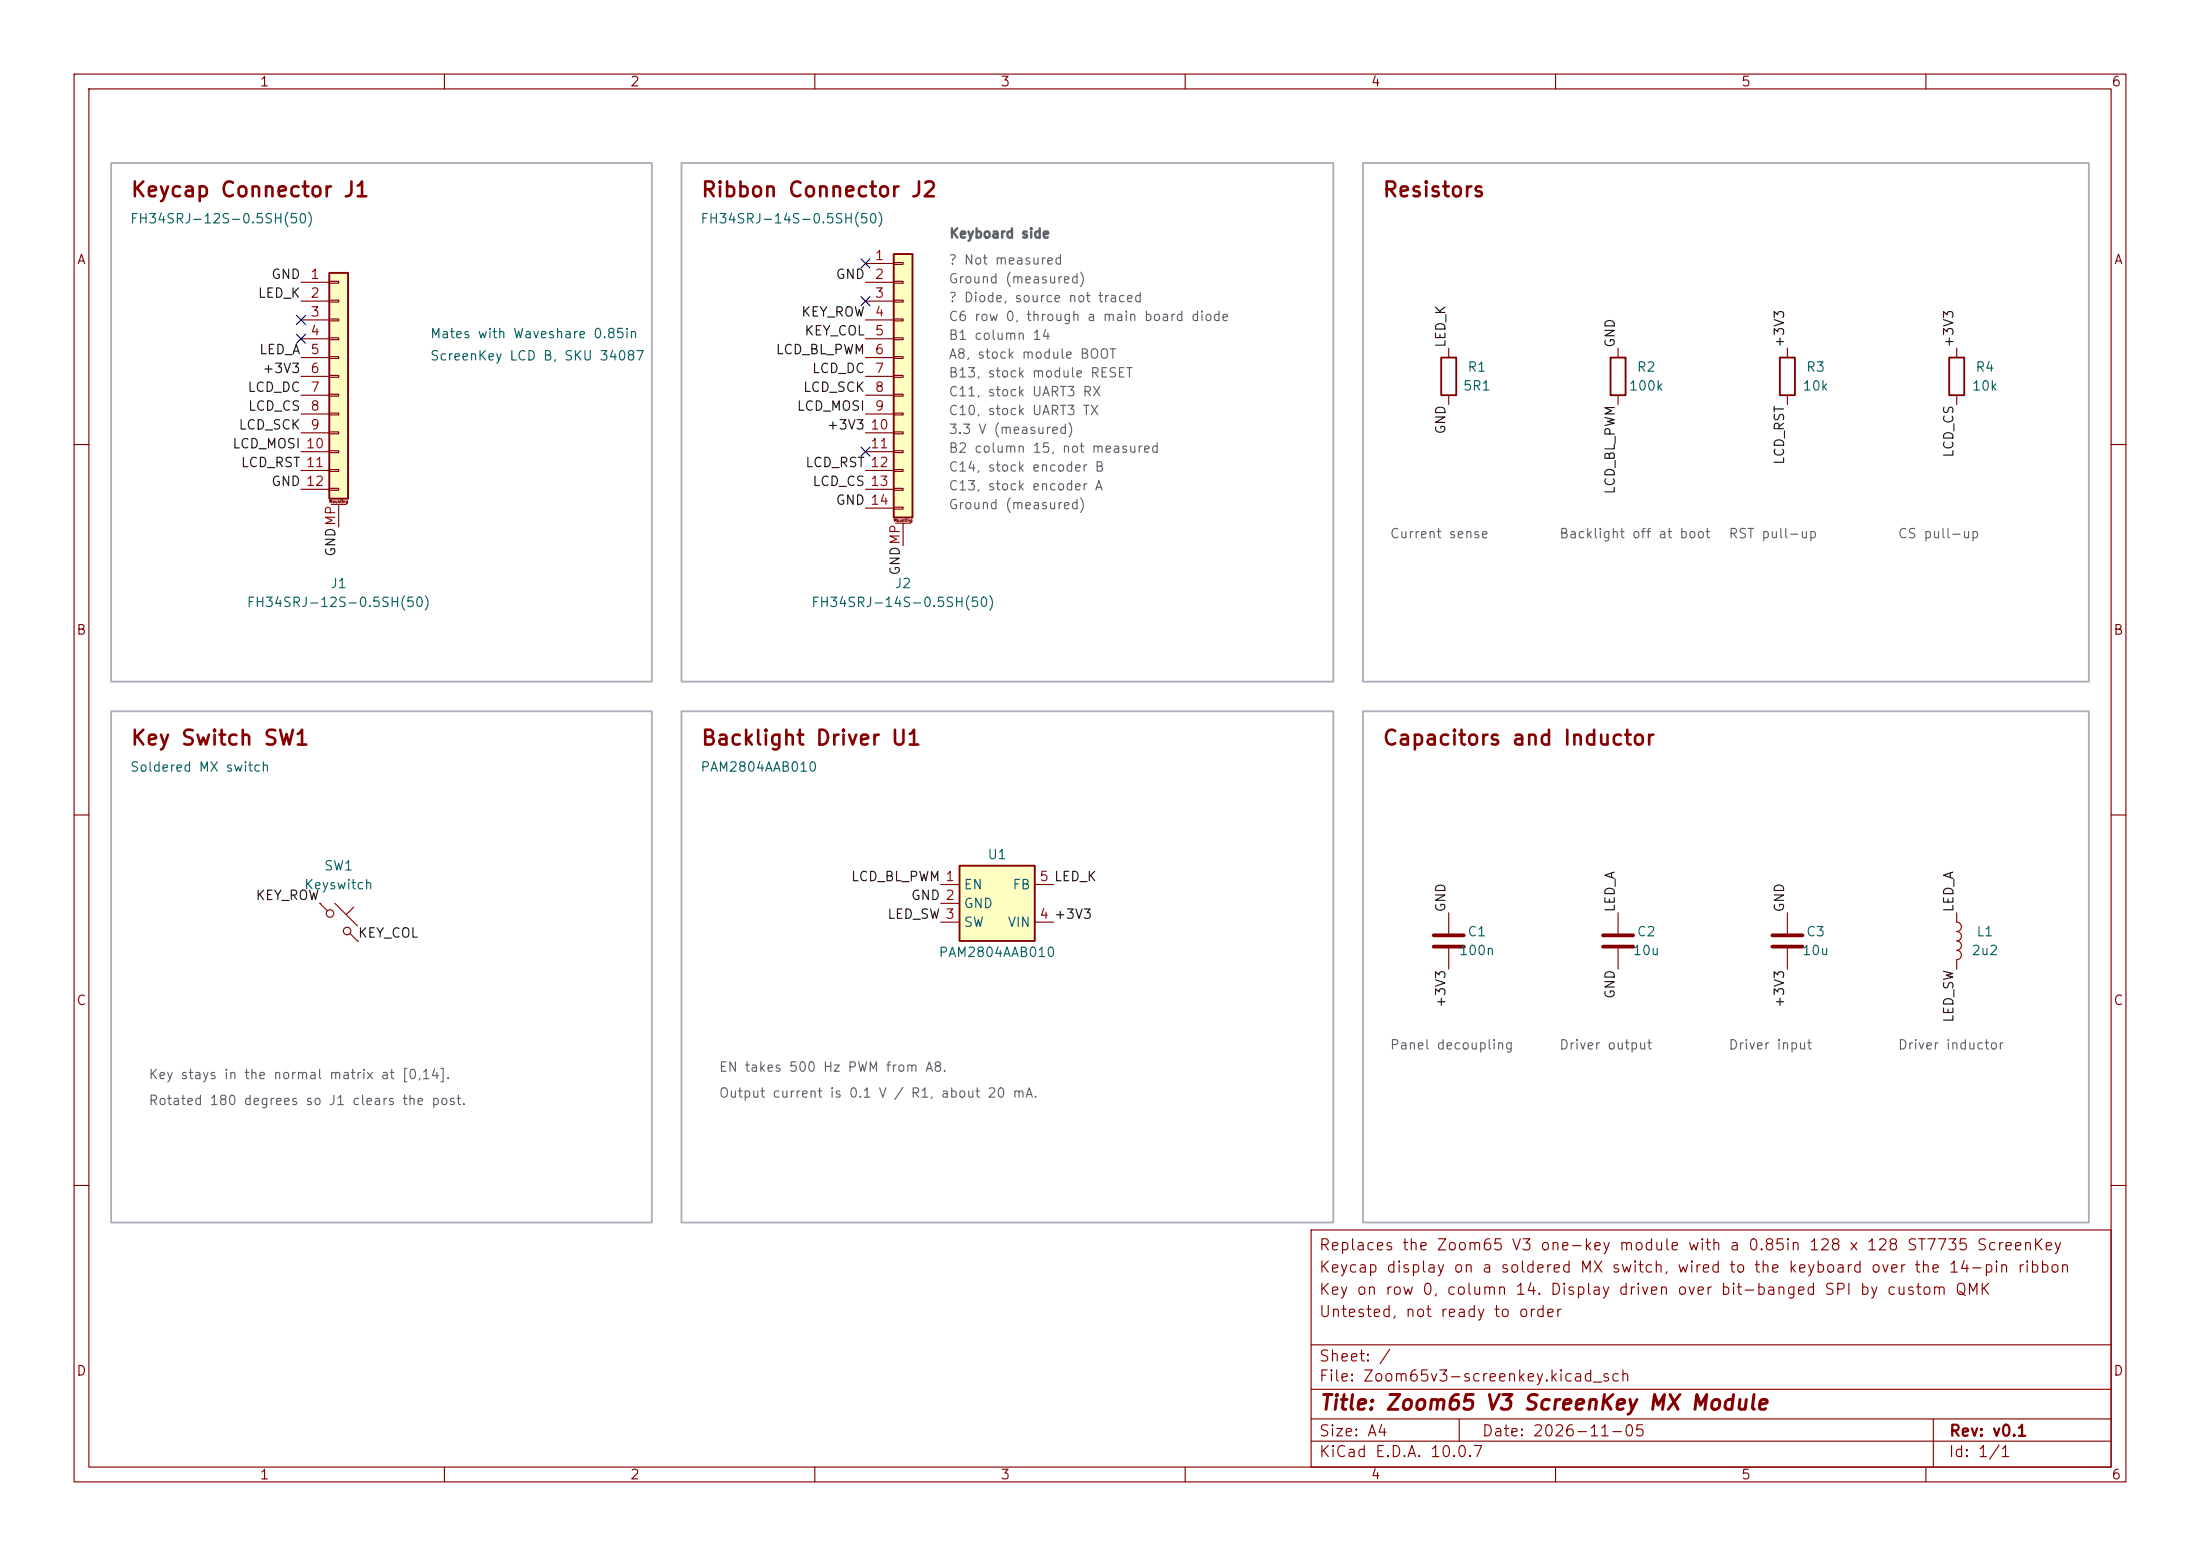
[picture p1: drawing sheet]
<svg xmlns="http://www.w3.org/2000/svg" width="297mm" height="210mm" viewBox="0 0 297 210" stroke-linecap="round" stroke-linejoin="round" font-family="sans-serif">
<g fill="none" stroke="#840000" stroke-width=".15">
<path d="M10 10h277v190h-277zM12 12h273v186h-273zM60 10v2M110 10v2M160 10v2M210 10v2M260 10v2M10 60h2M285 60h2M10 110h2M285 110h2M43.2 121.9l1 1"/>
<path d="M43.2 121.9h.1M45.2 121.9l3.1 3.1M47.2 126l1.1 1M47.8 122.4l-1.1 1M48.3 127h.1M218.4 123.2v2.8M218.4 128v2.8M10 160h2M177 166h108v32h-108zM285 160h2M60 198v2M110 198v2"/>
<path d="M160 198v2M177 194.5h108M177 191.5h108M177 187.5h108M177 181.5h108M197 191.5v3M210 198v2M260 198v2M261 191.5v6.5"/>
<circle cx="44.6" cy="123.3" r=".51"/>
<circle cx="46.9" cy="125.7" r=".51"/>
</g>
<path d="M216.4 126.2h4.1M216.4 127.8h4.1" fill="none" stroke="#840000" stroke-width=".51"/>
<path d="M44.4 36.8h2.6v30.5h-2.6z" fill="#ffffc2"/>
<path d="M44.4 36.8h2.6v30.5h-2.6zM194.6 48.3h2v5h-2zM217.4 48.3h2.1v5h-2.1zM240.3 48.3h2v5h-2zM263.1 48.3h2.1v5h-2.1z" fill="none" stroke="#840000" stroke-width=".25"/>
<g fill="none" stroke="#840000" stroke-width=".15">
<path d="M40.6 38.1h3.8M44.4 38h1.3v.2h-1.3zM40.6 40.6h3.8M40.6 43.2h3.8M40.6 45.7h3.8M40.6 48.3h3.8M40.6 50.8h3.8M40.6 53.3h3.8M40.6 55.9h3.8M40.6 58.4h3.8M44.4 40.5h1.3v.3h-1.3zM44.4 43.1h1.3v.2h-1.3z"/>
<path d="M44.4 45.6h1.3v.2h-1.3zM44.4 48.1h1.3v.3h-1.3zM44.4 50.7h1.3v.2h-1.3zM44.4 53.2h1.3v.3h-1.3zM44.4 55.8h1.3v.2h-1.3zM44.4 58.3h1.3v.2h-1.3zM195.6 47v1.3M195.6 53.3v1.3M218.4 47v1.3M218.4 53.3v1.3M241.3 47v1.3M241.3 53.3v1.3"/>
<path d="M264.2 47v1.3M264.2 53.3v1.3M40.6 61h3.8M40.6 63.5h3.8M40.6 66h3.8M44.4 60.8h1.3v.3h-1.3zM44.4 63.4h1.3v.2h-1.3zM44.4 65.9h1.3v.3h-1.3zM44.7 68.1h2M45.7 68.1v3M195.6 123.2v2.8M195.6 128v2.8"/>
<path d="M241.3 123.2v2.8M241.3 128v2.8M264.2 123.2v1.3a.63 .63 0 0 1 .6 .6 .63 .63 0 0 1-.6 .6 .64 .64 0 0 1 .6 .7 .64 .64 0 0 1-.6 .6 .64 .64 0 0 1 .6 .6 .64 .64 0 0 1-.6 .7M264.2 128.3a.63 .63 0 0 1 .6 .6 .63 .63 0 0 1-.6 .6v1.3"/>
</g>
<path d="M193.5 126.2h4.1M193.5 127.8h4.1M239.3 126.2h4M239.3 127.8h4" fill="none" stroke="#840000" stroke-width=".51"/>
<path d="M129.5 116.8h10.2v10.2h-10.2z" fill="#ffffc2"/>
<path d="M129.5 116.8h10.2v10.2h-10.2z" fill="none" stroke="#840000" stroke-width=".25"/>
<path d="M127 119.4h2.5M139.7 119.4h2.5M127 121.9h2.5M127 124.5h2.5M139.7 124.5h2.5" fill="none" stroke="#840000" stroke-width=".15"/>
<path d="M120.6 34.3h2.6v35.6h-2.6z" fill="#ffffc2"/>
<path d="M120.6 34.3h2.6v35.6h-2.6z" fill="none" stroke="#840000" stroke-width=".25"/>
<g fill="none" stroke="#840000" stroke-width=".15">
<path d="M116.8 35.6h3.8M116.8 38.1h3.8M120.6 35.4h1.3v.3h-1.3zM120.6 38h1.3v.2h-1.3zM116.8 40.6h3.8M116.8 43.2h3.8M116.8 45.7h3.8M116.8 48.3h3.8M116.8 50.8h3.8M116.8 53.3h3.8M116.8 55.9h3.8M116.8 58.4h3.8"/>
<path d="M120.6 40.5h1.3v.3h-1.3zM120.6 43.1h1.3v.2h-1.3zM120.6 45.6h1.3v.2h-1.3zM120.6 48.1h1.3v.3h-1.3zM120.6 50.7h1.3v.2h-1.3zM120.6 53.2h1.3v.3h-1.3zM120.6 55.8h1.3v.2h-1.3zM120.6 58.3h1.3v.2h-1.3zM116.8 61h3.8M116.8 63.5h3.8M116.8 66h3.8M116.8 68.6h3.8"/>
<path d="M120.6 60.8h1.3v.3h-1.3zM120.6 63.4h1.3v.2h-1.3zM120.6 65.9h1.3v.3h-1.3zM120.6 68.5h1.3v.2h-1.3zM120.9 70.6h2M121.9 70.6v3.1"/>
</g>
<path d="M116.2 35l1.2 1.2M117.4 35l-1.2 1.2M40 42.6l1.2 1.2M40 45.1l1.2 1.2M41.2 42.6l-1.2 1.2M41.2 45.1l-1.2 1.2M116.2 40l1.2 1.2M117.4 40l-1.2 1.2M116.2 60.4l1.2 1.2M117.4 60.4l-1.2 1.2" fill="none" stroke="#000084" stroke-width=".15"/>
<path d="M15 22h73v70h-73zM92 22h88v70h-88zM184 22h98v70h-98zM15 96h73v69h-73zM92 96h88v69h-88zM184 96h98v69h-98z" fill="none" stroke="#aaafb9" stroke-width=".25"/>
<g font-size="2" fill="#840000">
<text x="17.5" y="27.1">Keycap Connector J1</text>
<text x="94.5" y="27.1">Ribbon Connector J2</text>
<text x="186.5" y="27.1">Resistors</text>
<text x="17.5" y="101.1">Key Switch SW1</text>
<text x="94.5" y="101.1">Backlight Driver U1</text>
<text x="186.5" y="101.1">Capacitors and Inductor</text>
<text x="178" y="190.8">Title: Zoom65 V3 ScreenKey MX Module</text>
</g>
<g font-size="1.5" fill="#840000">
<text x="178" y="172.1">Keycap display on a soldered MX switch, wired to the keyboard over the 14-pin ribbon</text>
<text x="178" y="169.1">Replaces the Zoom65 V3 one-key module with a 0.85in 128 x 128 ST7735 ScreenKey</text>
<text x="178" y="178.1">Untested, not ready to order</text>
<text x="178" y="175.1">Key on row 0, column 14. Display driven over bit-banged SPI by custom QMK</text>
<text x="178" y="184.1">Sheet: /</text>
<text x="178" y="186.8">File: Zoom65v3-screenkey.kicad_sch</text>
<text x="178" y="197">KiCad E.D.A. 10.0.7</text>
<text x="178" y="194.2">Size: A4</text>
<text x="200" y="194.2">Date: 2026-11-05</text>
<text x="263" y="197">Id: 1/1</text>
<text x="263" y="194.2">Rev: v0.1</text>
</g>
<g font-size="1.3" fill="#840000">
<text x="35" y="12">1</text>
<text x="85" y="12">2</text>
<text x="135" y="12">3</text>
<text x="185" y="12">4</text>
<text x="235" y="12">5</text>
<text x="285" y="12">6</text>
<text x="10.3" y="36">A</text>
<text x="285.3" y="36">A</text>
<text x="10.2" y="86">B</text>
<text x="285.2" y="86">B</text>
<text x="10.2" y="136">C</text>
<text x="285.2" y="136">C</text>
<text x="10.2" y="186">D</text>
<text x="285.2" y="186">D</text>
<text x="35" y="200">1</text>
<text x="85" y="200">2</text>
<text x="135" y="200">3</text>
<text x="185" y="200">4</text>
<text x="235" y="200">5</text>
<text x="285" y="200">6</text>
</g>
<g font-size="1.3" fill="#006060">
<text x="17.5" y="30.5">FH34SRJ-12S-0.5SH(50)</text>
<text x="94.5" y="30.5">FH34SRJ-14S-0.5SH(50)</text>
<text x="58" y="46">Mates with Waveshare 0.85in</text>
<text x="58" y="49">ScreenKey LCD B, SKU 34087</text>
<text x="17.5" y="104.5">Soldered MX switch</text>
<text x="94.5" y="104.5">PAM2804AAB010</text>
</g>
<g font-size="1.3" fill="#a90000">
<text x="118" y="35.4">1</text>
<text x="41.8" y="38">1</text>
<text x="41.8" y="40.5">2</text>
<text x="118" y="38">2</text>
<text x="118" y="40.5">3</text>
<text x="41.8" y="43">3</text>
<text x="41.8" y="45.6">4</text>
<text x="118" y="43">4</text>
<text x="118" y="45.6">5</text>
<text x="41.8" y="48.1">5</text>
<text x="41.8" y="50.7">6</text>
<text x="41.8" y="53.2">7</text>
<text x="118" y="48.1">6</text>
<text x="118" y="50.7">7</text>
<text x="118" y="53.2">8</text>
<text x="41.8" y="55.7">8</text>
<text x="41.8" y="58.3">9</text>
<text x="117.4" y="58.3">10</text>
<text x="118" y="55.7">9</text>
<text x="117.4" y="60.8">11</text>
<text x="140.2" y="119.2">5 LED_K</text>
<text x="140.2" y="124.3">4 +3V3</text>
</g>
<g font-size="1.3" fill="#5a5f69">
<text x="128.1" y="32.5">Keyboard side</text>
<text x="128" y="36">? Not measured</text>
<text x="128" y="38.6">Ground (measured)</text>
<text x="128" y="41.1">? Diode, source not traced</text>
<text x="128" y="43.7">C6 row 0, through a main board diode</text>
<text x="128" y="46.2">B1 column 14</text>
<text x="128" y="48.7">A8, stock module BOOT</text>
<text x="128" y="51.3">B13, stock module RESET</text>
<text x="128" y="53.8">C11, stock UART3 RX</text>
<text x="128" y="56.4">C10, stock UART3 TX</text>
<text x="128" y="58.9">3.3 V (measured)</text>
<text x="128" y="61.4">B2 column 15, not measured</text>
<text x="128" y="64">C14, stock encoder B</text>
<text x="128" y="66.5">C13, stock encoder A</text>
<text x="128" y="69.1">Ground (measured)</text>
<text x="187.6" y="73">Current sense</text>
<text x="210.4" y="73">Backlight off at boot</text>
<text x="233.3" y="73">RST pull-up</text>
<text x="256.1" y="73">CS pull-up</text>
<text x="187.6" y="142">Panel decoupling</text>
<text x="210.4" y="142">Driver output</text>
<text x="233.3" y="142">Driver input</text>
<text x="256.1" y="142">Driver inductor</text>
<text x="20" y="146">Key stays in the normal matrix at [0,14].</text>
<text x="20" y="149.5">Rotated 180 degrees so J1 clears the post.</text>
<text x="97" y="145">EN takes 500 Hz PWM from A8.</text>
<text x="97" y="148.5">Output current is 0.1 V / R1, about 20 mA.</text>
</g>
<g font-size="1.3" fill="#0f0f0f">
<text x="34.7" y="40.5">LED_K</text>
<text x="36.5" y="38">GND</text>
<text x="112.7" y="38">GND</text>
<text x="108.1" y="43.1">KEY_ROW</text>
<text x="108.5" y="45.6">KEY_COL</text>
<text x="195.5" y="47" transform="rotate(-90 195.5 47)">LED_K</text>
<text x="218.3" y="47" transform="rotate(-90 218.3 47)">GND</text>
<text x="241.2" y="47" transform="rotate(-90 241.2 47)">+3V3</text>
<text x="264" y="47" transform="rotate(-90 264 47)">+3V3</text>
<text x="33.3" y="53.2">LCD_DC</text>
<text x="34.9" y="48.1">LED_A</text>
<text x="35.3" y="50.7">+3V3</text>
<text x="104.6" y="48.1">LCD_BL_PWM</text>
<text x="108.3" y="53.2">LCD_SCK</text>
<text x="109.5" y="50.7">LCD_DC</text>
<text x="32.1" y="58.3">LCD_SCK</text>
<text x="33.4" y="55.8">LCD_CS</text>
<text x="107.5" y="55.8">LCD_MOSI</text>
<text x="111.5" y="58.3">+3V3</text>
<text x="195.5" y="58.7" transform="rotate(-90 195.5 58.7)">GND</text>
<text x="31.3" y="60.8">LCD_MOSI 10</text>
<text x="32.4" y="63.4">LCD_RST 11</text>
<text x="36.5" y="65.9">GND 12</text>
<text x="108.6" y="63.4">LCD_RST 12</text>
<text x="109.6" y="65.9">LCD_CS 13</text>
<text x="241.2" y="62.8" transform="rotate(-90 241.2 62.8)">LCD_RST</text>
<text x="264" y="61.9" transform="rotate(-90 264 61.9)">LCD_CS</text>
<text x="112.7" y="68.5">GND 14</text>
<text x="218.3" y="66.8" transform="rotate(-90 218.3 66.8)">LCD_BL_PWM</text>
<text x="45.6" y="75.2" transform="rotate(-90 45.6 75.2)">GNDMP</text>
<text x="121.8" y="77.8" transform="rotate(-90 121.8 77.8)">GNDMP</text>
<text x="114.8" y="119.3">LCD_BL_PWM 1</text>
<text x="34.4" y="121.8">KEY_ROW</text>
<text x="119.7" y="124.3">LED_SW 3</text>
<text x="122.9" y="121.8">GND 2</text>
<text x="195.5" y="123.2" transform="rotate(-90 195.5 123.2)">GND</text>
<text x="218.3" y="123.2" transform="rotate(-90 218.3 123.2)">LED_A</text>
<text x="241.2" y="123.2" transform="rotate(-90 241.2 123.2)">GND</text>
<text x="264" y="123.2" transform="rotate(-90 264 123.2)">LED_A</text>
<text x="48.2" y="126.9">KEY_COL</text>
<text x="195.5" y="136.1" transform="rotate(-90 195.5 136.1)">+3V3</text>
<text x="218.3" y="134.9" transform="rotate(-90 218.3 134.9)">GND</text>
<text x="241.2" y="136.1" transform="rotate(-90 241.2 136.1)">+3V3</text>
<text x="264" y="138.1" transform="rotate(-90 264 138.1)">LED_SW</text>
</g>
<g font-size="1.3" fill="#006464">
<text x="197.4" y="53">5R1</text>
<text x="198" y="50.5">R1</text>
<text x="219.8" y="53">100k</text>
<text x="220.9" y="50.5">R2</text>
<text x="243.3" y="53">10k</text>
<text x="243.7" y="50.5">R3</text>
<text x="266.1" y="53">10k</text>
<text x="266.6" y="50.5">R4</text>
<text x="33.2" y="82.2">FH34SRJ-12S-0.5SH(50)</text>
<text x="44.5" y="79.7">J1</text>
<text x="109.4" y="82.2">FH34SRJ-14S-0.5SH(50)</text>
<text x="120.7" y="79.7">J2</text>
<text x="43.7" y="117.8">SW1</text>
<text x="133.2" y="116.3">U1</text>
<text x="41" y="120.3">Keyswitch</text>
<text x="130" y="120.3">EN</text>
<text x="130" y="122.9">GND</text>
<text x="130" y="125.4">SW</text>
<text x="135.9" y="125.4">VIN</text>
<text x="136.6" y="120.3">FB</text>
<text x="126.6" y="129.5">PAM2804AAB010</text>
<text x="196.9" y="129.2">100n</text>
<text x="198" y="126.7">C1</text>
<text x="220.3" y="129.2">10u</text>
<text x="220.9" y="126.7">C2</text>
<text x="243.2" y="129.2">10u</text>
<text x="243.7" y="126.7">C3</text>
<text x="266.1" y="129.2">2u2</text>
<text x="266.7" y="126.7">L1</text>
</g>
<g font-size=".4" fill="#840000">
<text x="44.4" y="68">Mounting</text>
<text x="120.6" y="70.5">Mounting</text>
</g>
</svg>
